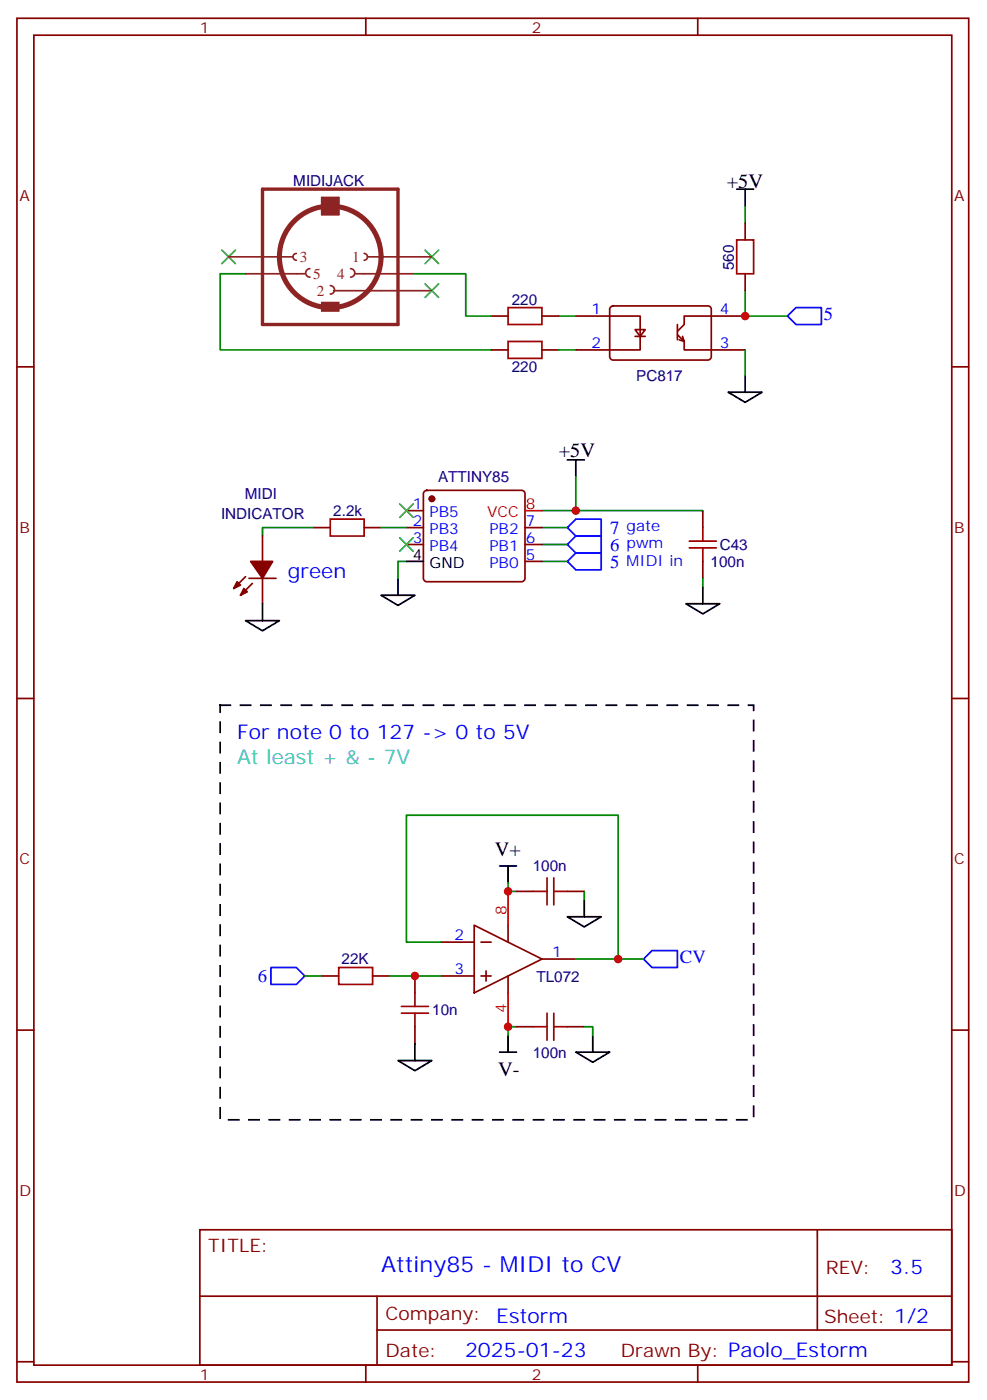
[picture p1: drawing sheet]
<svg xmlns="http://www.w3.org/2000/svg" width="206mm" height="292mm" viewBox="0 0 206 292" stroke-linecap="round" stroke-linejoin="round" font-family="sans-serif">
<g fill="none" stroke="#870000" stroke-width=".35">
<path d="M3.5 3.8h198.3v284.3h-198.3zM7.1 7.3h191.2v277.3h-191.2zM76.2 3.8v3.5M145.3 3.8v3.5M155.2 46.5v3.5M155.2 57.1v3.5M3.5 76.5h3.6M102.3 65.9h3.5M102.3 73h3.5M112.9 65.9h3.5M112.9 73h3.5M119.9 65.9h13.4v7.1h-13.4"/>
<path d="M127.2 64l.5-.2h19.8a.71 .71 0 0 1 .7 .7v9.9a.76 .76 0 0 1-.7 .7h-19.8a.76 .76 0 0 1-.7-.7v-9.9zM132.3 68.7h2.1l-1.1 1.4zM132.3 70.1h2.1M141.1 69.8l1.4 1.4-.3-1.1M141.1 67.7v3.1M141.5 70.8l1 .4v1.8h12.7M155.2 65.9h-12.7v1.8l-1.4 1.4M198.3 76.5h3.5M54.7 111.8v5.3M65.3 110h3.5M75.8 110h3.6M84.7 106.5h3.5"/>
<path d="M84.7 110h3.5M84.7 113.5h3.5M88.4 102.4l.5-.2h19.8a.71 .71 0 0 1 .7 .7v17.7a.76 .76 0 0 1-.7 .7h-19.8a.76 .76 0 0 1-.7-.7v-17.7zM109.4 110h3.5M109.4 113.5h3.5M109.4 117.1h3.5M146.4 106.5v3.5M146.4 117.1v3.5M51.2 120.2l-2.5 2.5M51.9 120.6h5.6M52.6 121.6l-2.5 2.5M54.7 120.6v5.3"/>
<path d="M3.5 145.6h3.6M198.3 145.6h3.5M91.7 196.4h7.1M98.8 192.9l14.1 7.1-14.1 7zM100.2 196.4h2.1M105.8 192.9v3.5M107.6 185.8h3.5M112.9 200h7M118.2 185.8h3.5M3.5 214.8h3.6M67 203.5h3.6M77.6 203.5h3.5"/>
<path d="M86.4 203.5v3.5M86.4 214.1v3.5M91.7 203.5h7.1M100.2 203.5h2.1M101.2 202.4v2.1M105.8 203.5v3.5M107.6 214.1h3.5M118.2 214.1h3.5M198.3 214.8h3.5M41.6 256.4h156.7v28.2h-156.7zM170.3 256.4v20.9M41.7 270.2h156.4"/>
<path d="M78.5 277.3h119.6M78.5 270.2v14.2M3.5 283.9h3.6M76.2 284.6v3.5M145.3 284.6v3.5M198.3 283.9h3.5"/>
</g>
<g fill="none" stroke="#000" stroke-width=".35">
<path d="M153.5 39.4h3.5M155.2 39.4v3.6M155.2 78.2v3.6M118.2 95.9h3.5M119.9 95.9v3.5M151.7 81.8h7l-3.5 2.1zM84.7 117.1h3.5M51.2 129.4h7l-3.5 2.1zM54.7 125.9v3.5M79.4 124.1h7l-3.5 2.1zM82.9 120.6v3.5M142.9 125.9h7l-3.5 2.1z"/>
<path d="M146.4 122.3v3.6M104.1 180.6h3.5M105.8 180.6v3.5M118.2 191.1h7l-3.5 2.2zM121.7 187.6v3.5M86.4 217.6v3.5M104.1 219.4h3.5M105.8 215.8v3.6M119.9 219.4h7.1l-3.5 2.1zM123.5 215.8v3.6M82.9 221.1h7.1l-3.6 2.1z"/>
</g>
<g fill="none" stroke="#008700" stroke-width=".35">
<path d="M51.2 57.1h-5.3v15.9h56.4M86.4 57.1h10.6v8.8h5.3M155.2 43v3.5M116.4 65.9h3.5M116.4 73h3.5M155.2 60.6v5.3h8.8M155.2 73v5.2M119.9 99.4v7.1h-7M65.3 110h-10.6v1.8M79.4 110h5.3M84.7 117.1h-1.8v3.5M112.9 117.1h5.3"/>
<path d="M112.9 113.5h5.3M112.9 110h5.3M119.9 106.5h26.5M146.4 120.6v1.7M91.7 196.4h-7v-26.4h44.1v30h-8.9M105.8 184.1v1.7h1.8M121.7 185.8v1.8M128.8 200h5.3M63.5 203.5h3.5M81.1 203.5h10.6M107.6 214.1h-1.8v1.7M121.7 214.1h1.8v1.7"/>
</g>
<g fill="none" stroke="#a10000" stroke-width=".35">
<path d="M153.5 50h3.5v7.1h-3.5zM105.8 71.2h7.1v3.5h-7.1zM105.8 64.1h7.1v3.6h-7.1zM68.8 108.2h7v3.6h-7zM143.6 112.8h5.6M143.6 114.2h5.6M146.4 110v2.8M146.4 114.2v2.9M111.1 185.8h2.8M113.9 183v5.7M115.4 185.8h2.8M115.4 183v5.7"/>
<path d="M70.6 201.7h7v3.5h-7zM83.6 209.8h5.7M83.6 211.2h5.7M86.4 207v2.8M86.4 211.2v2.9M111.1 214.1h2.8M113.9 211.2v5.7M115.4 211.2v5.7M115.4 214.1h2.8"/>
</g>
<path d="M164 65.9l1.8-1.8h5.3v3.6h-5.3zM118.2 117.1l1.7-1.8h5.3v3.5h-5.3zM118.2 113.5l1.7-1.7h5.3v3.5h-5.3zM118.2 110l1.7-1.8h5.3v3.6h-5.3zM134.1 200l1.7-1.8h5.3v3.5h-5.3zM56.4 201.7h5.3l1.8 1.8-1.8 1.7h-5.3z" fill="none" stroke="#00f" stroke-width=".35"/>
<path d="M109.4 106.5h3.5M105.8 185.8v7.1M105.8 207v7.1" fill="none" stroke="#f00" stroke-width=".35"/>
<g fill="#870000" stroke="#870000" stroke-width=".35">
<path d="M50.8 122.7l.7 .7-1.4 .7z"/>
<path d="M49.4 121.3l.7 .7-1.4 .7z"/>
<path d="M52.2 117.1h4.6l-2.1 3.5z"/>
<circle cx="90" cy="104" r=".53"/>
</g>
<path d="M46.2 52.1l2.8 2.9M49 52.1l-2.8 2.9M88.5 52.1l2.9 2.9M88.5 59.2l2.9 2.8M91.4 52.1l-2.9 2.9M91.4 59.2l-2.9 2.8M83.3 105.1l2.8 2.8M83.3 112.1l2.8 2.8M86.1 105.1l-2.8 2.8M86.1 112.1l-2.8 2.8" fill="none" stroke="#3c3" stroke-width=".35"/>
<path d="M47.6 53.6h13.4M51.2 57.1h12.3M61.7 52.8a.71 .71 0 0 0-.7 .8 .71 .71 0 0 0 .7 .7M64.6 56a.88 .88 0 0 0-.9 .9 .88 .88 0 0 0 .9 .9M67 41.2h3.6v3.5h-3.6zM68.8 59.5a.88 .88 0 0 1 .9 .9 .88 .88 0 0 1-.9 .9M73 56a.88 .88 0 0 1 .9 .9 .88 .88 0 0 1-.9 .9M74.1 57.1h12.3M75.8 52.8a.71 .71 0 0 1 .8 .8 .71 .71 0 0 1-.8 .7M76.6 53.6h13.4M69.5 60.6h20.5" fill="none" stroke="#8c2424" stroke-width=".35"/>
<path d="M54.7 39.4h28.2v28.3h-28.2z" fill="none" stroke="#8c2424" stroke-width=".71"/>
<circle cx="68.8" cy="53.6" r="10.6" fill="none" stroke="#8c2424" stroke-width="1.1"/>
<g fill="#8c2424" stroke="#8c2424" stroke-width=".35">
<path d="M67 41.2h3.6v3.5h-3.6z"/>
<path d="M67 63.1h3.6v1.7h-3.6z"/>
</g>
<path d="M45.9 147h111.1v86.5h-111.1z" fill="none" stroke="#000" stroke-width=".35" stroke-dasharray="2.1 2.1"/>
<g fill="#c00">
<circle cx="119.9" cy="106.5" r=".88"/>
<circle cx="155.2" cy="65.9" r=".88"/>
<circle cx="86.4" cy="203.5" r=".88"/>
<circle cx="105.8" cy="185.8" r=".88"/>
<circle cx="105.8" cy="214.1" r=".88"/>
<circle cx="128.8" cy="200" r=".88"/>
</g>
<text font-size="4.6" fill="#00f" x="79.4" y="265.2">Attiny85 - MIDI to CV</text>
<g font-size="4.2">
<text x="151.4" y="39.1">+5V</text>
<text x="116.4" y="95.2">+5V</text>
<text x="103.1" y="178.5">V+</text>
<text x="103.8" y="224.3">V-</text>
</g>
<g font-size="4.2" fill="#00f">
<text x="60" y="120.6">green</text>
<text x="49.4" y="154.1">For note 0 to 127 -&gt; 0 to 5V</text>
<text x="185.4" y="265.7">3.5</text>
<text x="103.4" y="275.8">Estorm</text>
<text x="96.9" y="283">2025-01-23</text>
</g>
<text font-size="4.2" fill="#0cf" x="49.4" y="159.4">At least + &amp; - 7V</text>
<g font-size="3.9" fill="#00f">
<text x="171.6" y="66.7">5</text>
<text x="127.1" y="111.3">7</text>
<text x="127.1" y="118.3">5</text>
<text x="127.1" y="114.8">6</text>
<text x="141.6" y="200.8">CV</text>
<text x="53.7" y="204.7">6</text>
</g>
<g font-size="3.9" fill="#800">
<text x="43.4" y="261">TITLE:</text>
<text x="172" y="265.7">REV:</text>
<text x="80.3" y="275.2">Company:</text>
<text x="171.7" y="275.8">Sheet: 1/2</text>
<text x="80.3" y="282.9">Date:</text>
<text x="129.3" y="282.9">Drawn By: Paolo_Estorm</text>
</g>
<g font-size="3.2" fill="#800">
<text x="41.6" y="6.8">1</text>
<text x="110.8" y="6.8">2</text>
<text x="4.1" y="41.9">A</text>
<text x="198.8" y="41.9">A</text>
<text x="4.1" y="111.1">B</text>
<text x="198.8" y="111.1">B</text>
<text x="4.1" y="180.2">C</text>
<text x="198.8" y="180.2">C</text>
<text x="4.1" y="249.3">D</text>
<text x="198.8" y="249.3">D</text>
<text x="41.6" y="287.6">1</text>
<text x="110.8" y="287.6">2</text>
</g>
<g font-size="3.2" fill="#000080">
<text x="61.1" y="38.8">MIDIJACK</text>
<text x="152.9" y="56.3" transform="rotate(-90 152.9 56.3)">560</text>
<text x="106.6" y="63.5">220</text>
<text x="106.6" y="77.7">220</text>
<text x="132.5" y="79.4">PC817</text>
<text x="91.2" y="100.6">ATTINY85</text>
<text x="51" y="104.1">MIDI</text>
<text x="69.4" y="107.6">2.2k</text>
<text x="46" y="108.2">INDICATOR</text>
<text x="148" y="118.2">100n</text>
<text x="149.9" y="114.7">C43</text>
<text x="111" y="181.7">100n</text>
<text x="71.2" y="201.1">22K</text>
<text x="111.8" y="204.7">TL072</text>
<text x="90" y="211.7">10n</text>
<text x="111" y="220.5">100n</text>
</g>
<g font-size="3.2" fill="#8d2323">
<text x="62.4" y="54.6">3</text>
<text x="65.3" y="58.1">5</text>
<text x="70.2" y="58.1">4</text>
<text x="73.4" y="54.6">1</text>
<text x="66" y="61.7">2</text>
</g>
<g font-size="3.2" fill="#00f">
<text x="123.2" y="65.5">1</text>
<text x="149.9" y="65.5">4</text>
<text x="123.2" y="72.6">2</text>
<text x="149.9" y="72.6">3</text>
<text x="86" y="106.1">1</text>
<text x="89.5" y="107.9">PB5</text>
<text x="86" y="109.6">2</text>
<text x="86" y="113.2">3</text>
<text x="89.5" y="111.4">PB3</text>
<text x="101.9" y="111.4">PB2</text>
<text x="109.5" y="113.2">6</text>
<text x="109.5" y="109.6">7</text>
<text x="130.5" y="110.7">gate</text>
<text x="89.5" y="114.9">PB4</text>
<text x="101.9" y="118.5">PB0</text>
<text x="101.9" y="114.9">PB1</text>
<text x="109.5" y="116.7">5</text>
<text x="130.5" y="114.2">pwm</text>
<text x="130.5" y="118.1">MIDI in</text>
<text x="94.6" y="196.1">2</text>
<text x="94.6" y="203.1">3</text>
<text x="115" y="199.6">1</text>
</g>
<g font-size="3.2" fill="#f00">
<text x="101.5" y="107.9">VCC</text>
<text x="109.5" y="106.1">8</text>
<text x="105.5" y="190.8" transform="rotate(-90 105.5 190.8)">8</text>
<text x="105.5" y="211.1" transform="rotate(-90 105.5 211.1)">4</text>
</g>
<g font-size="3.2">
<text x="86" y="116.7">4</text>
<text x="89.5" y="118.5">GND</text>
</g>
</svg>
